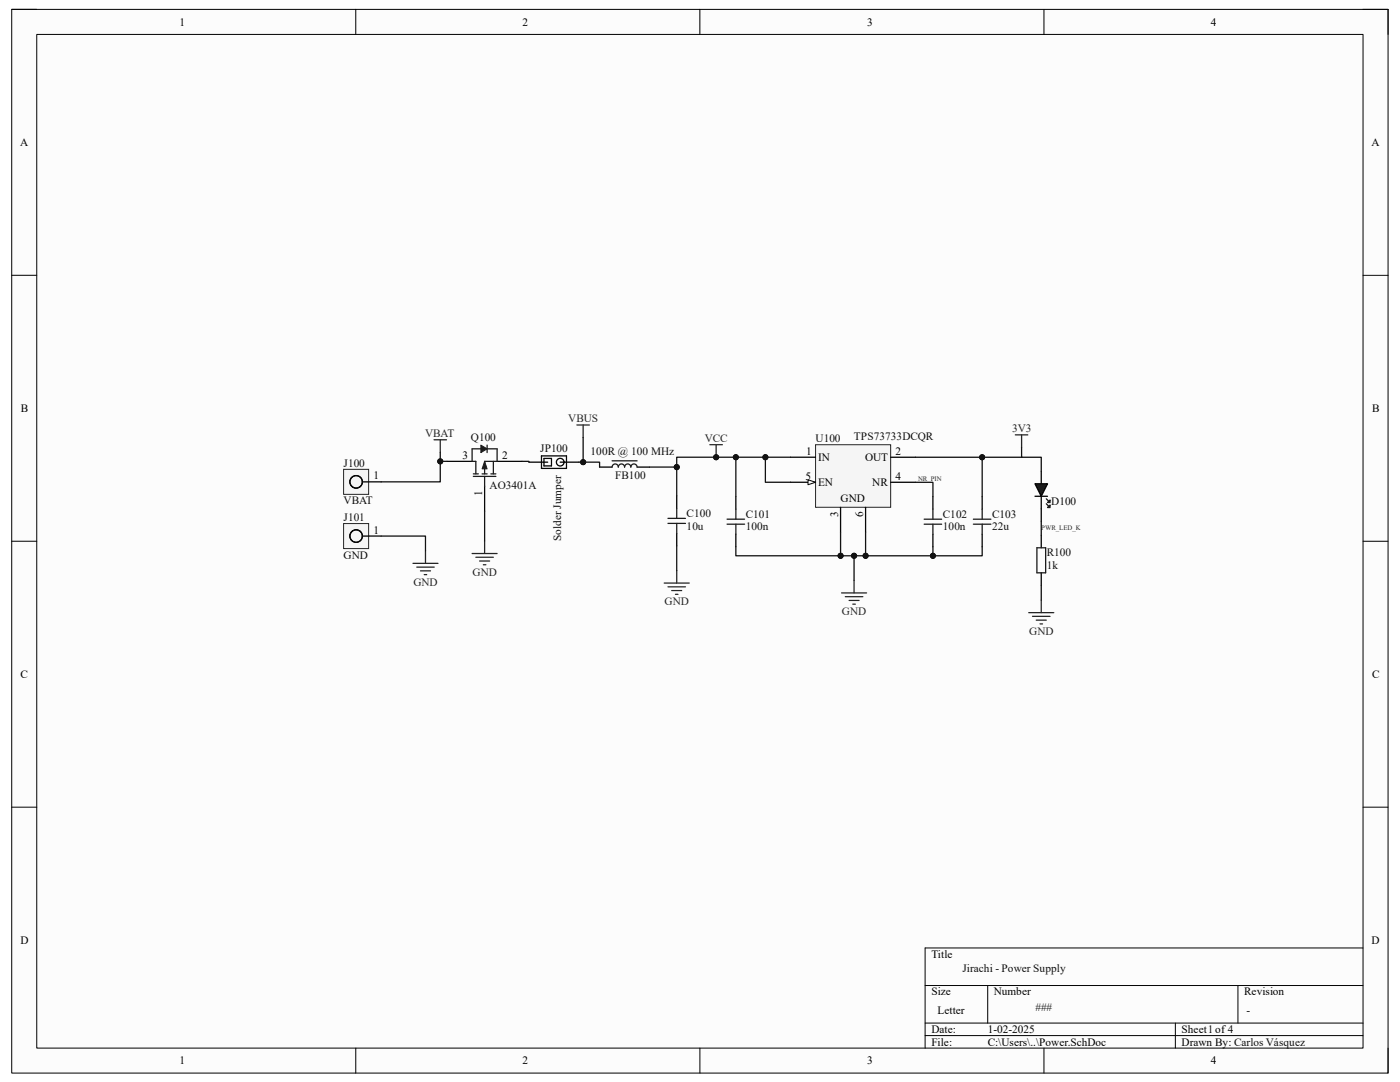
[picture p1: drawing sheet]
<svg xmlns="http://www.w3.org/2000/svg" width="279mm" height="216mm" viewBox="0 0 279 216" stroke-linecap="round" stroke-linejoin="round" font-family="sans-serif">
<path d="M2.3 1.9h274.7v212.2h-274.7z" fill-rule="evenodd" fill="#fcfcfc"/>
<path d="M2.3 1.9h274.7v212.2h-274.7z" fill="none" stroke="#000" stroke-width=".2"/>
<path d="M7.3 6.9h264.7v202.2h-264.7z" fill-rule="evenodd" fill="#fcfcfc"/>
<g fill="none" stroke="#000" stroke-width=".2">
<path d="M2.3 1.9h5M7.3 6.9h264.7v202.2h-264.7zM71 1.9v5M139.7 1.9v5M208.3 1.9v5M272 1.9h5v5M2.3 54.9h5M272 54.9h5M2.3 108h5M272 108h5M2.3 161.1h5M272 161.1h5"/>
<path d="M184.6 196.6h87.4M197.1 196.6v7.5M247.1 196.6v7.5M272 189.2h-87.4v19.9M71 209.1v5M139.7 209.1v5M184.6 204.1h87.4M184.6 206.6h87.4M208.3 209.1v5M234.6 204.1v5M277 209.1v5"/>
</g>
<path d="M86.6 87.8h2.5M87.9 87.8v2.4M202.6 86.8h2.5M203.9 86.8v2.5M168 118.3h4.9M168.7 119.1h3.5M169.4 119.8h2M170.4 115.8v2.5M170.2 120.6h.5" fill="none" stroke="#262626" stroke-width=".25"/>
<path d="M146.9 99.1v2.5M196 99.1v2.5M206.6 99h2.5M207.8 94v2.5M146.9 106.6v2.5M196 106.6v2.5" fill="none" stroke="#000" stroke-width=".25"/>
<path d="M145.1 104.6h3.5M145.1 103.6h3.5M146.9 101.6v2M146.9 104.6v2M194.3 104.6h3.5M194.3 103.6h3.5M196 101.6v2M196 104.6v2" fill="none" stroke="#1c1c1c" stroke-width=".25"/>
<path d="M206.6 96.5h2.5l-1.3 2.5z" fill-rule="evenodd" fill="#1c1c1c"/>
<path d="M206.6 96.5h2.5l-1.3 2.5zM207.8 99v5" fill="none" stroke="#000" stroke-width=".25"/>
<path d="M209.6 99.8v.5h-.5z" fill="#1c1c1c"/>
<path d="M208.8 99.5l.5 .5M209.6 99.8v.5h-.5z" fill="none" stroke="#1c1c1c" stroke-width=".25"/>
<path d="M209.1 101.3l.5-.5v.5z" fill="#1c1c1c"/>
<path d="M94.5 95.1h4.5M94.5 94.6h1M95 92.1v2.5M96.2 94.6h1M96.7 95.1v2M98 94.6h1M98.5 92.1v2.5M99.2 92.1h-2.5v2.5M206.9 109.3h1.8v5h-1.8zM208.8 100.5l.5 .5M209.1 101.3l.5-.5v.5z" fill="none" stroke="#1c1c1c" stroke-width=".25"/>
<path d="M89.2 92.1h5M96.7 97.1v4.9M99.2 92.1h5M207.8 106.8v2.5M207.8 114.3v2.5" fill="none" stroke="#000" stroke-width=".25"/>
<path d="M207.8 119.8v2.4M205.3 122.2h5M206.1 123h3.5M206.8 123.7h2M207.6 124.5h.5" fill="none" stroke="#262626" stroke-width=".25"/>
<path d="M96.7 92.1l.5 1.5h-1z" fill="#1c1c1c"/>
<path d="M96.7 92.1l.5 1.5h-1z" fill="none" stroke="#1c1c1c" stroke-width=".2"/>
<path d="M96 89.6h-1.8v2.5h.8M97.2 89.6h2v2.5M97.2 88.8v1.5" fill="none" stroke="#1c1c1c" stroke-width=".25"/>
<path d="M96 88.8l1.2 .8-1.2 .7z" fill="#1c1c1c"/>
<path d="M96 88.8l1.2 .8-1.2 .7z" fill="none" stroke="#1c1c1c" stroke-width=".2"/>
<path d="M119.7 93.2h2.5M127.1 93.2h2.5M135.1 98.9v2.5M135.1 106.4v2.5" fill="none" stroke="#000" stroke-width=".25"/>
<path d="M122.2 93.2a.62 .62 0 0 1 .6-.6 .62 .62 0 0 1 .6 .6 .62 .62 0 0 1 .6-.6 .62 .62 0 0 1 .7 .6 .62 .62 0 0 1 .6-.6 .62 .62 0 0 1 .6 .6 .62 .62 0 0 1 .6-.6 .62 .62 0 0 1 .6 .6M122.2 92h4.9M133.3 104.4h3.5M133.3 103.4h3.5M135.1 101.4v2M135.1 104.4v2" fill="none" stroke="#1c1c1c" stroke-width=".25"/>
<path d="M141.7 88.7h2.5M142.9 88.7v2.5M94.2 110.4h5M95 111.2h3.5M95.7 111.9h2M96.5 112.7h.5M96.7 107.9v2.5M132.6 116.3h5M133.3 117.1h3.5M134.1 117.8h2M134.8 118.6h.5M135.1 113.8v2.5" fill="none" stroke="#262626" stroke-width=".25"/>
<circle cx="142.9" cy="91.2" r=".5" fill="#0e0e0e"/>
<circle cx="142.9" cy="91.2" r=".5" fill="none" stroke="#0e0e0e" stroke-width=".2"/>
<path d="M162.8 88.7h14.9v12.5h-14.9z" fill-rule="evenodd" fill="#f5f5f5"/>
<path d="M162.8 88.7h14.9v12.5h-14.9z" fill="none" stroke="#262626" stroke-width=".2"/>
<path d="M157.8 91.2h5M157.8 96.2h5M177.7 91.2h5M177.7 96.2h5M167.8 101.2v5" fill="none" stroke="#000" stroke-width=".25"/>
<path d="M161.3 95.7l1.5 .5-1.5 .5z" fill="#fbfbfb"/>
<path d="M161.3 95.7l1.5 .5-1.5 .5z" fill="none" stroke="#000" stroke-width=".2"/>
<path d="M73.6 96.1h2.5M186.2 99.1v2.5M172.7 101.2v5M186.2 106.6v2.5" fill="none" stroke="#000" stroke-width=".25"/>
<path d="M115.1 84.8h2.5M116.4 84.8v2.5" fill="none" stroke="#262626" stroke-width=".25"/>
<path d="M184.4 104.6h3.5M184.4 103.6h3.5M186.2 101.6v2M186.2 104.6v2" fill="none" stroke="#1c1c1c" stroke-width=".25"/>
<path d="M68.6 93.7h5v4.9h-5z" fill-rule="evenodd" fill="#f5f5f5"/>
<path d="M68.6 93.7h5v4.9h-5z" fill="none" stroke="#262626" stroke-width=".2"/>
<g fill="none" stroke="#000" stroke-width=".25">
<path d="M72.3 96.1h1.3M73.6 107h2.5"/>
<circle cx="71.1" cy="96.1" r="1.25"/>
</g>
<path d="M68.6 104.5h5v5h-5z" fill-rule="evenodd" fill="#f5f5f5"/>
<path d="M68.6 104.5h5v5h-5z" fill="none" stroke="#262626" stroke-width=".2"/>
<g fill="none" stroke="#000" stroke-width=".25">
<path d="M105.6 92.2h3.7M108.1 91h5v2.5h-5zM108.6 91.5h1.5v1.5h-1.5zM111.8 92.2h3.7M72.3 107h1.3"/>
<circle cx="111.8" cy="92.2" r=".76"/>
<circle cx="71.1" cy="107" r="1.25"/>
</g>
<path d="M82.4 112.4h5M83.2 113.2h3.5M83.9 113.9h2M84.7 114.7h.5M84.9 109.9v2.5" fill="none" stroke="#262626" stroke-width=".25"/>
<path d="M129.6 93.2h5.5M96.7 102v5.9M135.1 108.9v4.9M207.8 104v2.8M207.8 116.8v3" fill="none" stroke="#0e0e0e" stroke-width=".25"/>
<circle cx="135.1" cy="93.2" r=".5" fill="#0e0e0e"/>
<circle cx="135.1" cy="93.2" r=".5" fill="none" stroke="#0e0e0e" stroke-width=".2"/>
<path d="M152.7 91.2v5h5.1" fill="none" stroke="#0e0e0e" stroke-width=".25"/>
<circle cx="152.8" cy="91.2" r=".5" fill="#0e0e0e"/>
<circle cx="152.8" cy="91.2" r=".5" fill="none" stroke="#0e0e0e" stroke-width=".2"/>
<path d="M146.9 91.2v7.9" fill="none" stroke="#0e0e0e" stroke-width=".25"/>
<circle cx="146.9" cy="91.2" r=".5" fill="#0e0e0e"/>
<circle cx="146.9" cy="91.2" r=".5" fill="none" stroke="#0e0e0e" stroke-width=".2"/>
<path d="M167.8 110.9h2.6" fill="none" stroke="#0e0e0e" stroke-width=".25"/>
<circle cx="167.8" cy="110.9" r=".5" fill="#0e0e0e"/>
<circle cx="167.8" cy="110.9" r=".5" fill="none" stroke="#0e0e0e" stroke-width=".2"/>
<circle cx="170.4" cy="110.9" r=".5" fill="#0e0e0e"/>
<circle cx="170.4" cy="110.9" r=".5" fill="none" stroke="#0e0e0e" stroke-width=".2"/>
<path d="M167.8 106.2v4.7h-20.9v-1.8" fill="none" stroke="#0e0e0e" stroke-width=".25"/>
<circle cx="167.8" cy="110.9" r=".5" fill="#0e0e0e"/>
<circle cx="167.8" cy="110.9" r=".5" fill="none" stroke="#0e0e0e" stroke-width=".2"/>
<path d="M172.7 106.2v4.7h-2.3v4.9" fill="none" stroke="#0e0e0e" stroke-width=".25"/>
<circle cx="170.4" cy="110.9" r=".5" fill="#0e0e0e"/>
<circle cx="170.4" cy="110.9" r=".5" fill="none" stroke="#0e0e0e" stroke-width=".2"/>
<circle cx="172.7" cy="110.9" r=".5" fill="#0e0e0e"/>
<circle cx="172.7" cy="110.9" r=".5" fill="none" stroke="#0e0e0e" stroke-width=".2"/>
<path d="M182.7 96.2h3.5v2.9M186.2 109.1v1.8" fill="none" stroke="#0e0e0e" stroke-width=".25"/>
<circle cx="186.2" cy="110.9" r=".5" fill="#0e0e0e"/>
<circle cx="186.2" cy="110.9" r=".5" fill="none" stroke="#0e0e0e" stroke-width=".2"/>
<path d="M196 91.2v7.9" fill="none" stroke="#0e0e0e" stroke-width=".25"/>
<circle cx="196" cy="91.2" r=".5" fill="#0e0e0e"/>
<circle cx="196" cy="91.2" r=".5" fill="none" stroke="#0e0e0e" stroke-width=".2"/>
<path d="M203.9 89.3v1.9h3.9v2.8M76.1 107h8.8v2.9M196 109.1v1.8h-23.2" fill="none" stroke="#0e0e0e" stroke-width=".25"/>
<circle cx="186.2" cy="110.9" r=".5" fill="#0e0e0e"/>
<circle cx="186.2" cy="110.9" r=".5" fill="none" stroke="#0e0e0e" stroke-width=".2"/>
<circle cx="172.7" cy="110.9" r=".5" fill="#0e0e0e"/>
<circle cx="172.7" cy="110.9" r=".5" fill="none" stroke="#0e0e0e" stroke-width=".2"/>
<path d="M182.7 91.2h21.2" fill="none" stroke="#0e0e0e" stroke-width=".25"/>
<circle cx="196" cy="91.2" r=".5" fill="#0e0e0e"/>
<circle cx="196" cy="91.2" r=".5" fill="none" stroke="#0e0e0e" stroke-width=".2"/>
<path d="M157.8 91.2h-22.7v7.7" fill="none" stroke="#0e0e0e" stroke-width=".25"/>
<circle cx="135.1" cy="93.2" r=".5" fill="#0e0e0e"/>
<circle cx="135.1" cy="93.2" r=".5" fill="none" stroke="#0e0e0e" stroke-width=".2"/>
<circle cx="142.9" cy="91.2" r=".5" fill="#0e0e0e"/>
<circle cx="142.9" cy="91.2" r=".5" fill="none" stroke="#0e0e0e" stroke-width=".2"/>
<circle cx="146.9" cy="91.2" r=".5" fill="#0e0e0e"/>
<circle cx="146.9" cy="91.2" r=".5" fill="none" stroke="#0e0e0e" stroke-width=".2"/>
<circle cx="152.8" cy="91.2" r=".5" fill="#0e0e0e"/>
<circle cx="152.8" cy="91.2" r=".5" fill="none" stroke="#0e0e0e" stroke-width=".2"/>
<path d="M87.9 92.1h1.3" fill="none" stroke="#0e0e0e" stroke-width=".25"/>
<circle cx="87.9" cy="92.1" r=".5" fill="#0e0e0e"/>
<circle cx="87.9" cy="92.1" r=".5" fill="none" stroke="#0e0e0e" stroke-width=".2"/>
<path d="M87.9 90.2v5.9h-11.8" fill="none" stroke="#0e0e0e" stroke-width=".25"/>
<circle cx="87.9" cy="92.1" r=".5" fill="#0e0e0e"/>
<circle cx="87.9" cy="92.1" r=".5" fill="none" stroke="#0e0e0e" stroke-width=".2"/>
<path d="M104.2 92.1h1.4v.1M116.4 87.3v4.9" fill="none" stroke="#0e0e0e" stroke-width=".25"/>
<circle cx="116.4" cy="92.2" r=".5" fill="#0e0e0e"/>
<circle cx="116.4" cy="92.2" r=".5" fill="none" stroke="#0e0e0e" stroke-width=".2"/>
<path d="M115.5 92.2h4.2v1" fill="none" stroke="#0e0e0e" stroke-width=".25"/>
<circle cx="116.4" cy="92.2" r=".5" fill="#0e0e0e"/>
<circle cx="116.4" cy="92.2" r=".5" fill="none" stroke="#0e0e0e" stroke-width=".2"/>
<g font-size="2.2">
<text x="35.8" y="5.1">1</text>
<text x="104.3" y="5.1">2</text>
<text x="173.1" y="5.1">3</text>
<text x="241.6" y="5.1">4</text>
<text x="4" y="29.2">A</text>
<text x="273.7" y="29.2">A</text>
<text x="4.1" y="82.2">B</text>
<text x="273.8" y="82.2">B</text>
<text x="74.5" y="95.6">1</text>
<text x="92.3" y="91.6">3</text>
<text x="100.2" y="91.6">2</text>
<text x="160.8" y="95.7">5</text>
<text x="160.9" y="90.7">1</text>
<text x="163.3" y="92">IN</text>
<text x="172.6" y="92">OUT</text>
<text x="178.7" y="90.7">2</text>
<text x="178.7" y="95.7">4</text>
<text x="96.2" y="98.9" transform="rotate(-90 96.2 98.9)">1</text>
<text x="163.3" y="97">EN</text>
<text x="167.8" y="100.2">GND</text>
<text x="174.1" y="97">NR</text>
<text x="74.5" y="106.5">1</text>
<text x="167.3" y="103.1" transform="rotate(-90 167.3 103.1)">3</text>
<text x="172.3" y="103.3" transform="rotate(-90 172.3 103.3)">6</text>
<text x="4.1" y="135.3">C</text>
<text x="273.8" y="135.3">C</text>
<text x="4.1" y="188.3">D</text>
<text x="185.9" y="191.1">Title</text>
<text x="273.7" y="188.3">D</text>
<text x="185.9" y="198.6">Size</text>
<text x="187.1" y="202.4">Letter</text>
<text x="198.3" y="198.6">Number</text>
<text x="248.3" y="198.6">Revision</text>
<text x="185.9" y="206.1">Date:</text>
<text x="185.9" y="208.6">File:</text>
<text x="197.1" y="206.1">1-02-2025</text>
<text x="197.1" y="208.6">C:\Users\..\Power.SchDoc</text>
<text x="235.8" y="206.1">Sheet1of 4</text>
<text x="235.8" y="208.6">Drawn By: Carlos Vásquez</text>
<text x="35.8" y="212.4">1</text>
<text x="104.3" y="212.4">2</text>
<text x="173.1" y="212.4">3</text>
<text x="241.6" y="212.4">4</text>
</g>
<g font-size="2.2" fill="#262626">
<text x="84.8" y="87.2">VBAT</text>
<text x="113.4" y="84.3">VBUS</text>
<text x="140.6" y="88.2">VCC</text>
<text x="202" y="86.3">3V3</text>
<text x="82.5" y="116.9">GND</text>
<text x="94.3" y="114.9">GND</text>
<text x="132.6" y="120.8">GND</text>
<text x="168" y="122.8">GND</text>
<text x="205.4" y="126.7">GND</text>
</g>
<g font-size="2.2" fill="#0e0e0e">
<text x="94" y="88.1">Q100</text>
<text x="162.8" y="88.2">U100</text>
<text x="170.4" y="87.8">TPS73733DCQR</text>
<text x="68.6" y="93.1">J100</text>
<text x="107.8" y="90.2">JP100</text>
<text x="117.9" y="90.7">100R @ 100 MHz</text>
<text x="122.8" y="95.6">FB100</text>
<text x="68.6" y="100.6">VBAT</text>
<text x="97.7" y="97.6">AO3401A</text>
<text x="209.8" y="100.8">D100</text>
<text x="68.6" y="104">J101</text>
<text x="112" y="107.9" transform="rotate(-90 112 107.9)">Solder Jumper</text>
<text x="137" y="103.2">C100</text>
<text x="137" y="105.7">10u</text>
<text x="148.8" y="103.3">C101</text>
<text x="148.8" y="105.8">100n</text>
<text x="188.2" y="103.3">C102</text>
<text x="188.2" y="105.8">100n</text>
<text x="198" y="103.3">C103</text>
<text x="198" y="105.8">22u</text>
<text x="68.6" y="111.5">GND</text>
<text x="208.9" y="111">R100</text>
<text x="208.9" y="113.5">1k</text>
<text x="192.1" y="194">Jirachi - Power Supply</text>
<text x="206.6" y="201.7">###</text>
<text x="248.8" y="202.4">-</text>
</g>
<g font-size="1.4" fill="#262626">
<text x="183.2" y="95.9">NR_PIN</text>
<text x="207.8" y="105.7">PWR_LED_K</text>
</g>
</svg>
